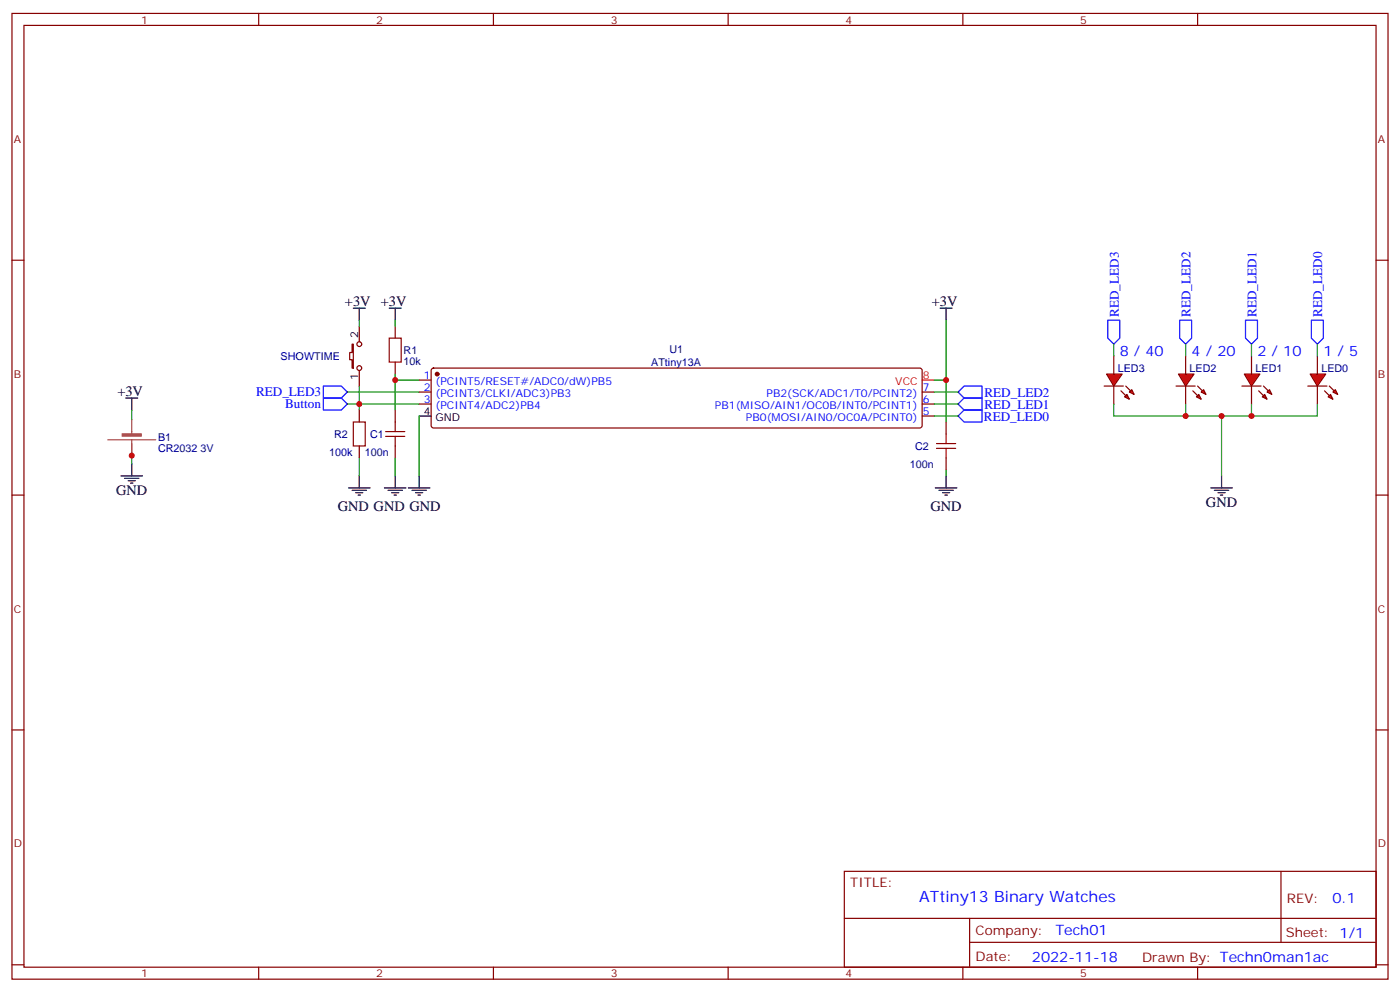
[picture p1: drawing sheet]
<svg xmlns="http://www.w3.org/2000/svg" width="412mm" height="292mm" viewBox="0 0 412 292" stroke-linecap="round" stroke-linejoin="round" font-family="sans-serif">
<g fill="none" stroke="#870000" stroke-width=".35">
<path d="M3.5 4h405.4v284.3h-405.4zM7.1 7.5h398.2v277.3h-398.2zM76.2 4v3.5M145.3 4v3.5M214.5 4v3.5M283.6 4v3.5M352.8 4v3.5M3.5 76.6h3.6M405.3 76.6h3.6M123.5 111.9h3.5M123.5 115.4h3.5M123.5 119h3.5"/>
<path d="M127.2 108.6l.5-.2h143.2l.5 .2 .2 .5v16.2l-.2 .5-.5 .2h-143.2l-.5-.2-.2-.5v-16.2zM271.6 115.4h3.6M271.6 119h3.6M271.6 122.5h3.6M3.5 145.8h3.6M405.3 145.8h3.6M3.5 214.9h3.6M405.3 214.9h3.6M248.7 256.5h156.6v28.3h-156.6zM377.3 256.6v20.8M248.7 270.4h156.5M285.6 277.4h119.6"/>
<path d="M285.6 270.4v14.1M3.5 284.1h3.6M76.2 284.8v3.5M145.3 284.8v3.5M214.5 284.8v3.5M283.6 284.8v3.5M352.8 284.8v3.5M405.3 284.1h3.6"/>
</g>
<circle cx="128.8" cy="110.1" r=".53" fill="#870000" stroke="#870000" stroke-width=".35"/>
<path d="M123.5 122.5h3.5" fill="none" stroke="#000" stroke-width=".35"/>
<path d="M271.6 111.9h3.6" fill="none" stroke="#f00" stroke-width=".35"/>
<g fill="#f00" stroke="#870000" stroke-width=".35">
<path d="M385.9 110.1h4.6l-2.4 3.6z"/>
<path d="M385.2 113.7h5.7z"/>
</g>
<g fill="#870000" stroke="#870000" stroke-width=".35">
<path d="M391.6 113.7l1.4 1.4z"/>
<path d="M390.2 115.1l1.4 1.4z"/>
</g>
<g fill="#f00" stroke="#870000" stroke-width=".35">
<path d="M393.3 114.7l.8 1.4-1.5-.7z"/>
<path d="M391.2 116.8l.7-.7 .7 1.4z"/>
</g>
<path d="M388.1 104.8v5.3M388.1 113.7v5.3" fill="none" stroke="#870000" stroke-width=".35"/>
<g fill="#f00" stroke="#870000" stroke-width=".35">
<path d="M366.5 110.1h4.6l-2.4 3.6z"/>
<path d="M365.8 113.7h5.7z"/>
</g>
<g fill="#870000" stroke="#870000" stroke-width=".35">
<path d="M372.2 113.7l1.4 1.4z"/>
<path d="M370.8 115.1l1.4 1.4z"/>
</g>
<g fill="#f00" stroke="#870000" stroke-width=".35">
<path d="M373.2 115.4l.7-.7 .7 1.4z"/>
<path d="M371.8 116.8l.7-.7 .7 1.4z"/>
</g>
<path d="M368.7 104.8v5.3M368.7 113.7v5.3" fill="none" stroke="#870000" stroke-width=".35"/>
<g fill="#f00" stroke="#870000" stroke-width=".35">
<path d="M347.1 110.1h4.6l-2.5 3.6z"/>
<path d="M346.4 113.7h5.7z"/>
</g>
<g fill="#870000" stroke="#870000" stroke-width=".35">
<path d="M352.8 113.7l1.4 1.4z"/>
<path d="M351.4 115.1l1.4 1.4z"/>
</g>
<g fill="#f00" stroke="#870000" stroke-width=".35">
<path d="M353.8 115.4l.7-.7 .7 1.4z"/>
<path d="M352.4 116.8l.7-.7 .7 1.4z"/>
</g>
<path d="M349.2 104.8v5.3M349.2 113.7v5.3" fill="none" stroke="#870000" stroke-width=".35"/>
<g fill="#f00" stroke="#870000" stroke-width=".35">
<path d="M326 110.1h4.6l-2.5 3.6z"/>
<path d="M325.3 113.7h5.6z"/>
</g>
<g fill="#870000" stroke="#870000" stroke-width=".35">
<path d="M331.6 113.7l1.4 1.4z"/>
<path d="M330.2 115.1l1.4 1.4z"/>
</g>
<g fill="#f00" stroke="#870000" stroke-width=".35">
<path d="M332.7 115.4l.7-.7 .7 1.4z"/>
<path d="M331.3 116.8l.7-.7 .7 1.4z"/>
</g>
<g fill="none" stroke="#870000" stroke-width=".35">
<path d="M105.8 96v4.6M116.4 96v3.6M103.7 101.3h.4v7.1h-.4v-2.5h-.7v-2.1h.7zM105.8 109.1v4.6M116.4 106.6v3.5M328.1 104.8v5.3M328.1 113.7v5.3M105.8 120.7v3.5M105.8 131.3v3.5M116.4 120.7v3.5M116.4 131.3v3.5M278.7 124.2v3.6"/>
<path d="M278.7 134.8v3.6"/>
<circle cx="105.8" cy="108.4" r=".71"/>
<circle cx="105.8" cy="101.3" r=".71"/>
</g>
<path d="M326.3 94.3h3.5v5.3l-1.7 1.7-1.8-1.7zM347.5 94.3h3.5v5.3l-1.8 1.7-1.7-1.7zM366.9 94.3h3.5v5.3l-1.7 1.7-1.8-1.7zM386.3 94.3h3.5v5.3l-1.7 1.7-1.8-1.7zM95.2 113.7h5.3l1.8 1.7-1.8 1.8h-5.3zM95.2 117.2h5.3l1.8 1.8-1.8 1.7h-5.3zM282.2 119l1.8-1.8h5.3v3.5h-5.3zM282.2 115.4l1.8-1.7h5.3v3.5h-5.3zM282.2 122.5l1.8-1.8h5.3v3.5h-5.3z" fill="none" stroke="#00f" stroke-width=".35"/>
<g fill="none" stroke="#008700" stroke-width=".35">
<path d="M105.8 94.3v1.7M116.4 94.3v1.7M278.7 94.3v17.6h-3.5M102.3 119h21.2M102.3 115.4h21.2M105.8 113.7v7M116.4 110.1v10.6M116.4 111.9h7.1M275.2 119h7M275.2 115.4h7M278.7 111.9v12.3M328.1 119v3.5h60v-3.5"/>
<path d="M328.1 101.3v3.5M349.2 101.3v3.5M349.2 119v3.5M368.7 101.3v3.5M368.7 119v3.5M388.1 101.3v3.5M38.8 120.7v2.8M38.8 134.1v2.5M105.8 134.8v5.3M116.4 134.8v5.3M123.5 122.5v17.6M275.2 122.5h7"/>
<path d="M278.7 138.4v1.7M359.8 122.5v17.6"/>
</g>
<g fill="none" stroke="#000" stroke-width=".35">
<path d="M104.1 90.7h3.5M105.8 90.7v3.6M114.7 90.7h3.5M116.4 90.7v3.6M276.9 90.7h3.6M278.7 90.7v3.6M37 117.2h3.6M38.8 117.2v3.5M38.8 136.6v3.5M35.6 140.1h6.4M36.7 140.8h4.2M37.7 141.5h2.2"/>
<path d="M38.5 142.2h.7M102.7 143.7h6.3M103.7 144.4h4.2M104.8 145.1h2.1M105.5 145.8h.7M105.8 140.1v3.6M113.2 143.7h6.4M114.3 144.4h4.2M115.4 145.1h2.1M116.1 145.8h.7M116.4 140.1v3.6M120.3 143.7h6.3"/>
<path d="M121.4 144.4h4.2M122.4 145.1h2.1M123.1 145.8h.7M123.5 140.1v3.6M275.5 143.7h6.4M276.6 144.4h4.2M277.6 145.1h2.2M278.3 145.8h.7M278.7 140.1v3.6M356.7 143.7h6.3M357.7 144.4h4.2M358.8 145.1h2.1"/>
<path d="M359.5 145.8h.7M359.8 140.1v3.6"/>
</g>
<path d="M31.7 129.5h14.2M38.8 123.5v4.6M38.8 129.5v1M38.8 130.7v3.4" fill="none" stroke="#a64a4a" stroke-width=".35"/>
<path d="M36 127.7h5.6v.7h-5.6z" fill="#a64a4a" stroke="#a64a4a" stroke-width=".29"/>
<path d="M114.7 99.6h3.5v7h-3.5zM104.1 124.2h3.5v7.1h-3.5zM113.6 128.5h5.6M113.6 127.1h5.6M116.4 124.2v2.9M116.4 128.5v2.8M275.9 130.6h5.6M275.9 132h5.6M278.7 127.8v2.8M278.7 132v2.8" fill="none" stroke="#a10000" stroke-width=".35"/>
<g fill="#c00">
<circle cx="359.8" cy="122.5" r=".88"/>
<circle cx="116.4" cy="111.9" r=".88"/>
<circle cx="105.8" cy="119" r=".88"/>
<circle cx="278.7" cy="111.9" r=".88"/>
<circle cx="38.8" cy="134.1" r=".88"/>
<circle cx="368.7" cy="122.5" r=".88"/>
<circle cx="349.3" cy="122.5" r=".88"/>
</g>
<text font-size="4.6" fill="#00f" x="270.8" y="265.6">ATtiny13 Binary Watches</text>
<g font-size="4.2">
<text x="101.6" y="90">+3V</text>
<text x="112.2" y="90">+3V</text>
<text x="274.5" y="90">+3V</text>
<text x="34.6" y="116.5">+3V</text>
<text x="34.2" y="145.8">GND</text>
<text x="355.2" y="149.3">GND</text>
<text x="99.5" y="150.4">GND GND GND</text>
<text x="274.1" y="150.4">GND</text>
</g>
<g font-size="4.2" fill="#00f">
<text x="329.8" y="104.8">8 / 40</text>
<text x="351" y="104.8">4 / 20</text>
<text x="370.4" y="104.8">2 / 10</text>
<text x="389.8" y="104.8">1 / 5</text>
<text x="392.5" y="265.8">0.1</text>
<text x="310.9" y="275.4">Tech01</text>
<text x="304" y="283.2">2022-11-18</text>
</g>
<g font-size="3.9" fill="#00f">
<text x="329.5" y="93.4" transform="rotate(-90 329.5 93.4)">RED_LED3</text>
<text x="350.7" y="93.4" transform="rotate(-90 350.7 93.4)">RED_LED2</text>
<text x="370.1" y="93.4" transform="rotate(-90 370.1 93.4)">RED_LED1</text>
<text x="389.5" y="93.4" transform="rotate(-90 389.5 93.4)">RED_LED0</text>
<text x="75.4" y="116.7">RED_LED3</text>
<text x="290" y="116.8">RED_LED2</text>
<text x="84" y="120.2">Button</text>
<text x="289.8" y="123.8">RED_LED0</text>
<text x="290" y="120.3">RED_LED1</text>
</g>
<g font-size="3.9" fill="#800">
<text x="250.5" y="261.1">TITLE:</text>
<text x="379.1" y="265.8">REV:</text>
<text x="287.4" y="275.3">Company:</text>
<text x="378.7" y="275.9">Sheet: 1/1</text>
<text x="287.4" y="283">Date:</text>
<text x="336.4" y="283.1">Drawn By: Techn0man1ac</text>
</g>
<g font-size="3.2" fill="#800">
<text x="41.6" y="6.9">1</text>
<text x="110.8" y="6.9">2</text>
<text x="179.9" y="6.9">3</text>
<text x="249.1" y="6.9">4</text>
<text x="318.2" y="6.9">5</text>
<text x="4.1" y="42.1">A</text>
<text x="405.9" y="42.1">A</text>
<text x="4.1" y="111.2">B</text>
<text x="405.9" y="111.2">B</text>
<text x="4.1" y="180.3">C</text>
<text x="405.9" y="180.3">C</text>
<text x="4.1" y="249.5">D</text>
<text x="405.9" y="249.5">D</text>
<text x="41.6" y="287.8">1</text>
<text x="110.8" y="287.8">2</text>
<text x="179.9" y="287.8">3</text>
<text x="249.1" y="287.8">4</text>
<text x="318.2" y="287.8">5</text>
</g>
<g font-size="3.2">
<text x="105.5" y="99.6" transform="rotate(-90 105.5 99.6)">2</text>
<text x="105.5" y="111.8" transform="rotate(-90 105.5 111.8)">1</text>
<text x="124.8" y="122.1">4</text>
<text x="128.3" y="123.9">GND</text>
</g>
<g font-size="3.2" fill="#000080">
<text x="82.7" y="106">SHOWTIME</text>
<text x="118.9" y="107.4">10k</text>
<text x="118.9" y="104.3">R1</text>
<text x="191.8" y="107.9">ATtiny13A</text>
<text x="197.2" y="103.8">U1</text>
<text x="329.3" y="109.5">LED3</text>
<text x="350.4" y="109.5">LED2</text>
<text x="369.8" y="109.5">LED1</text>
<text x="389.2" y="109.5">LED0</text>
<text x="46.6" y="130">B1</text>
<text x="98.4" y="128.9">R2</text>
<text x="109" y="128.9">C1</text>
<text x="46.6" y="133.1">CR2032 3V</text>
<text x="97" y="134.2">100k</text>
<text x="107.5" y="134.2">100n</text>
<text x="268" y="137.8">100n</text>
<text x="269.5" y="132.5">C2</text>
</g>
<g font-size="3.2" fill="#00f">
<text x="124.8" y="111.5">1</text>
<text x="128.3" y="113.3">(PCINT5/RESET#/ADC0/dW)PB5</text>
<text x="124.8" y="115.1">2</text>
<text x="124.8" y="118.6">3</text>
<text x="128.3" y="116.8">(PCINT3/CLKI/ADC3)PB3</text>
<text x="225.8" y="116.8">PB2(SCK/ADC1/T0/PCINT2)</text>
<text x="271.8" y="118.6">6</text>
<text x="271.8" y="115.1">7</text>
<text x="128.3" y="120.4">(PCINT4/ADC2)PB4</text>
<text x="210.6" y="120.4">PB1(MISO/AIN1/OC0B/INT0/PCINT1)</text>
<text x="219.7" y="123.9">PB0(MOSI/AIN0/OC0A/PCINT0)</text>
<text x="271.8" y="122.1">5</text>
</g>
<g font-size="3.2" fill="#f00">
<text x="263.7" y="113.3">VCC</text>
<text x="271.8" y="111.5">8</text>
</g>
</svg>
